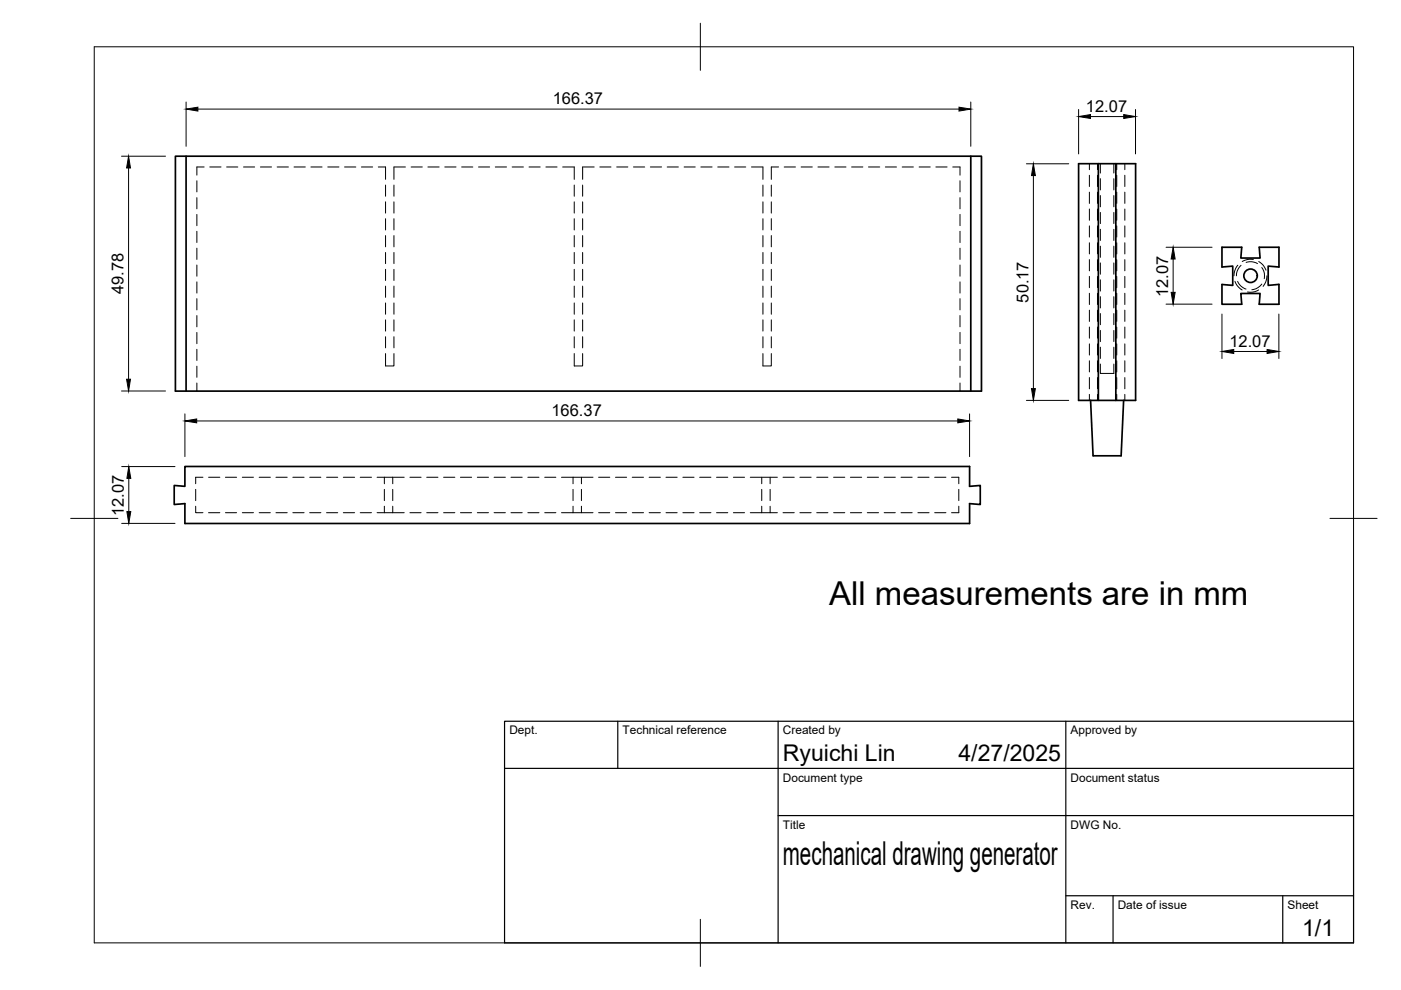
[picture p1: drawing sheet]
<svg xmlns="http://www.w3.org/2000/svg" width="297mm" height="210mm" viewBox="0 0 297 210" stroke-linecap="round" stroke-linejoin="round" font-family="sans-serif">
<!-- layer: Hidden -->
<g fill="none" stroke="#000" stroke-width=".21">
<path d="M41.7 38.3v2.4M43.3 35.4h-1.6v1.7M44.5 35.4h2.4M48 35.4h2.4M51.6 35.4h2.4M55.2 35.4h2.4M58.8 35.4h2.4M62.3 35.4h2.4M65.9 35.4h2.4M69.5 35.4h2.4M73 35.4h2.4M76.6 35.4h2.4"/>
<path d="M80.2 35.4h1.5v2.6M81.7 39.2v2.4M83.5 39.2v2.4M86 35.4h-2.5v2.6M87.2 35.4h2.3M90.7 35.4h2.4M94.3 35.4h2.4M97.9 35.4h2.3M101.5 35.4h2.3M105 35.4h2.4M108.6 35.4h2.4M112.2 35.4h2.3"/>
<path d="M115.7 35.4h2.4M119.3 35.4h2.5v2.6M121.8 39.2v2.4M123.5 39.2v2.4M126 35.4h-2.5v2.6M127.2 35.4h2.3M130.7 35.4h2.4M134.3 35.4h2.4M137.9 35.4h2.4M141.5 35.4h2.3M145 35.4h2.4M148.6 35.4h2.4"/>
<path d="M152.2 35.4h2.4M155.7 35.4h2.4M159.3 35.4h2.5v2.6M161.8 39.2v2.4M163.5 39.2v2.4M165.1 35.4h-1.6v2.6M166.3 35.4h2.4M169.8 35.4h2.4M173.4 35.4h2.4M177 35.4h2.4M180.6 35.4h2.3M184.1 35.4h2.4"/>
<path d="M187.7 35.4h2.4M191.3 35.4h2.4M194.9 35.4h2.3M198.4 35.4h2.4M202 35.4h1.5v1.7M203.5 38.3v2.4M231 34.7v1.3M231 37.2v2.4M232.7 34.7v1.3M232.7 37.2v2.4M233.3 34.7v2M233.3 37.9v2.4"/>
<path d="M236.2 34.7v2M236.2 37.9v2.4M236.8 34.7v1.3M236.8 37.2v2.4M238.5 34.7v1.3M238.5 37.2v2.4M41.7 41.9v2.4M41.7 45.5v2.4M41.7 49v2.4M41.7 52.6v2.4M41.7 56.2v2.4M41.7 59.8v2.3"/>
<path d="M81.7 42.8v2.4M81.7 46.4v2.4M81.7 49.9v2.4M81.7 53.5v2.4M81.7 57.1v2.4M83.5 42.8v2.4M83.5 46.4v2.4M83.5 49.9v2.4M83.5 53.5v2.4M83.5 57.1v2.4M121.8 42.8v2.4M121.8 46.4v2.4"/>
<path d="M121.8 49.9v2.4M121.8 53.5v2.4M121.8 57.1v2.4M123.5 42.8v2.4M123.5 46.4v2.4M123.5 49.9v2.4M123.5 53.5v2.4M123.5 57.1v2.4M161.8 42.8v2.4M161.8 46.4v2.4M161.8 49.9v2.4M161.8 53.5v2.4"/>
<path d="M161.8 57.1v2.4M163.5 42.8v2.4M163.5 46.4v2.4M163.5 49.9v2.4M163.5 53.5v2.4M163.5 57.1v2.4M203.5 41.9v2.4M203.5 45.5v2.4M203.5 49v2.4M203.5 52.6v2.4M203.5 56.2v2.4M203.5 59.8v2.3"/>
<path d="M231 40.7v2.4M231 44.3v2.4M231 47.9v2.4M231 51.5v2.3M231 55v2.4M231 58.6v2.4M232.7 40.7v2.4M232.7 44.3v2.4M232.7 47.9v2.4M232.7 51.5v2.3M232.7 55v2.4M232.7 58.6v2.4"/>
<path d="M233.3 41.5v2.4M233.3 45v2.4M233.3 48.6v2.4M233.3 52.2v2.4M233.3 55.7v2.4M233.3 59.3v2.4M236.2 41.5v2.4M236.2 45v2.4M236.2 48.6v2.4M236.2 52.2v2.4M236.2 55.7v2.4M236.2 59.3v2.4"/>
<path d="M236.8 40.7v2.4M236.8 44.3v2.4M236.8 47.9v2.4M236.8 51.5v2.3M236.8 55v2.4M236.8 58.6v2.4M238.5 40.7v2.4M238.5 44.3v2.4M238.5 47.9v2.4M238.5 51.5v2.3M238.5 55v2.4M238.5 58.6v2.4"/>
<path d="M261.8 59.6l.5 .9 1.1 1M262.4 59.7l.7 1 1.1 .6M262.4 56.2l-.6 1.2-.2 1.1M263.1 56.3l-.3 .3a2.9 2.9 0 0 0-.7 1.9M264.2 55.6h.2a2.89 2.89 0 0 1 2.2 .3M265.7 55h-.2a3.3 3.3 0 0 0-2.1 .4M266.9 55.4l.1 .1a3.3 3.3 0 0 1 1.4 1.8M267.5 56.7a2.77 2.77 0 0 1 .5 2.4M268.6 58.5v.2a3.4 3.4 0 0 1-.8 2M41.7 63.3v2.4M41.7 66.9v2.4M41.7 70.5v2.4"/>
<path d="M41.7 74.1v2.3M41.7 77.6v2.4M81.7 75v2.6h1.8v-2.6M81.7 60.7v2.3M81.7 64.2v2.4M81.7 67.8v2.4M81.7 71.4v2.4M83.5 60.7v2.3M83.5 64.2v2.4M83.5 67.8v2.4M83.5 71.4v2.4M121.8 75v2.6h1.7v-2.6"/>
<path d="M121.8 60.7v2.3M121.8 64.2v2.4M121.8 67.8v2.4M121.8 71.4v2.4M123.5 60.7v2.3M123.5 64.2v2.4M123.5 67.8v2.4M123.5 71.4v2.4M161.8 75v2.6h1.7v-2.6M161.8 60.7v2.3M161.8 64.2v2.4M161.8 67.8v2.4"/>
<path d="M161.8 71.4v2.4M163.5 60.7v2.3M163.5 64.2v2.4M163.5 67.8v2.4M163.5 71.4v2.4M203.5 63.3v2.4M203.5 66.9v2.4M203.5 70.5v2.4M203.5 74.1v2.3M203.5 77.6v2.4M231 62.2v2.4M231 65.8v2.3"/>
<path d="M231 69.3v2.4M231 72.9v2.4M231 76.5v2.4M232.7 62.2v2.4M232.7 65.8v2.3M232.7 69.3v2.4M232.7 72.9v2.4M232.7 76.5v2.4M233.3 77.2v2h2.9v-2M233.3 62.9v2.4M233.3 66.5v2.3M233.3 70.1v2.3"/>
<path d="M233.3 73.6v2.4M236.2 62.9v2.4M236.2 66.5v2.3M236.2 70.1v2.3M236.2 73.6v2.4M236.8 62.2v2.4M236.8 65.8v2.3M236.8 69.3v2.4M236.8 72.9v2.4M236.8 76.5v2.4M238.5 62.2v2.4M238.5 65.8v2.3"/>
<path d="M238.5 69.3v2.4M238.5 72.9v2.4M238.5 76.5v2.4M266.8 61.5l-.2 .2a3.3 3.3 0 0 1-2.1 .2M267.5 60.2l-.4 .5a2.87 2.87 0 0 1-1.7 .7M41.7 81.2v1.7M203.5 81.2v1.7M231 80v2.4M231 83.6v1.3M232.7 80v2.4M232.7 83.6v1.3M236.8 80v2.4"/>
<path d="M236.8 83.6v1.3M238.5 80v2.4M238.5 83.6v1.3M41.5 107.3v1.4h1.5M41.5 103.8v2.3M43 101.2h-1.5v1.4M44.2 108.7h2.4M44.2 101.2h2.4M47.8 108.7h2.4M47.8 101.2h2.4M51.4 108.7h2.3M51.4 101.2h2.3"/>
<path d="M54.9 108.7h2.4M54.9 101.2h2.4M58.5 108.7h2.4M58.5 101.2h2.4M62.1 108.7h2.4M62.1 101.2h2.4M65.7 108.7h2.3M65.7 101.2h2.3M69.2 108.7h2.4M69.2 101.2h2.4M72.8 108.7h2.4M72.8 101.2h2.4"/>
<path d="M76.4 108.7h2.4M76.4 101.2h2.4M79.9 108.7h5.8M79.9 101.2h5.8M81.5 101.2v1.4M81.5 103.8v2.3M81.5 107.3v1.4M83.3 101.2v1.4M83.3 103.8v2.3M83.3 107.3v1.4M86.9 108.7h2.4M86.9 101.2h2.4"/>
<path d="M90.5 108.7h2.4M90.5 101.2h2.4M94 108.7h2.4M94 101.2h2.4M97.6 108.7h2.4M97.6 101.2h2.4M101.2 108.7h2.4M101.2 101.2h2.4M104.8 108.7h2.3M104.8 101.2h2.3M108.3 108.7h2.4M108.3 101.2h2.4"/>
<path d="M111.9 108.7h2.4M111.9 101.2h2.4M115.5 108.7h2.4M115.5 101.2h2.4M119 108.7h6.7M119 101.2h2.5M121.5 101.2h4.2M121.5 101.2v1.4M121.5 103.8v2.3M121.5 107.3v1.4M123.3 101.2v1.4M123.3 103.8v2.3"/>
<path d="M123.3 107.3v1.4M126.9 108.7h2.4M126.9 101.2h2.4M130.5 108.7h2.4M130.5 101.2h2.4M134 108.7h2.4M134 101.2h2.4M137.6 108.7h2.4M137.6 101.2h2.4M141.2 108.7h2.4M141.2 101.2h2.4M144.8 108.7h2.4"/>
<path d="M144.8 101.2h2.4M148.3 108.7h2.4M148.3 101.2h2.4M151.9 108.7h2.4M151.9 101.2h2.4M155.5 108.7h2.4M155.5 101.2h2.4M159.1 101.2h5.7M159.1 108.7h5.7M161.5 101.2v1.4M161.5 103.8v2.3M161.5 107.3v1.4"/>
<path d="M163.3 101.2v1.4M163.3 103.8v2.3M163.3 107.3v1.4M166 108.7h2.4M166 101.2h2.4M169.6 108.7h2.4M169.6 101.2h2.4M173.2 108.7h2.3M173.2 101.2h2.3M176.7 108.7h2.4M176.7 101.2h2.4M180.3 108.7h2.4"/>
<path d="M180.3 101.2h2.4M183.9 108.7h2.4M183.9 101.2h2.4M187.5 108.7h2.3M187.5 101.2h2.3M191 108.7h2.4M191 101.2h2.4M194.6 108.7h2.4M194.6 101.2h2.4M198.2 108.7h2.4M198.2 101.2h2.4M201.7 101.2h1.6v1.4"/>
<path d="M203.3 107.3v1.4h-1.6M203.3 103.8v2.3"/>
</g>
<!-- layer: Visible -->
<g fill="none" stroke="#000" stroke-width=".36">
<path d="M37.2 33.1h170.9v49.8h-170.9zM39.5 33.1v49.8M205.8 33.1v49.8M228.7 34.7h4.2v50.2h-4.2zM232.9 34.7h3.7M236.6 34.7h4.2v50.2h-4.2zM259.1 52.4h4.2l-.2 2.3h4.1l-.2-2.3h4.2v4.2l-2.3-.2v4.1l2.3-.2v4.2h-4.2l.2-2.3h-4.1l.2 2.3h-4.2v-4.2l2.3 .2v-4.1l-2.3 .2zM39.2 98.9h166.4v4.2l2.2-.2v4.1l-2.2-.2v4.2h-166.4v-4.2l-2.3 .2v-4.1l2.3 .2zM231.2 84.9l.6 11.7h5.9l.5-11.7M232.9 84.9h3.7"/>
<circle cx="265.1" cy="58.5" r="1.43"/>
</g>
<!-- layer: BORDER -->
<path d="M20 9.9h267v190h-267zM148.5 4.9v10M15 109.9h10M282 109.9h10M148.5 194.9v10" fill="none" stroke="#000" stroke-width=".21"/>
<!-- layer: TITLEBLOCK -->
<path d="M107 152.9h180v47h-180zM131 152.9v10M165 152.9v47M226 152.9v47M107 162.9h180M165 172.9h122M226 189.9h61M236 189.9v10M272 189.9v10" fill="none" stroke="#000" stroke-width=".25"/>
<!-- layer: FD_Dimensions -->
<g fill="none" stroke="#000" stroke-width=".21">
<path d="M25.8 33.1h9.3M27.3 35.6v44.8M39.5 21.6v9.4M42 23.1h161.3M205.8 21.6v9.4M217.6 34.7h9M219.1 37.2v45.2M228.7 23.2v9.4M231.2 24.7h7.1M240.7 23.2v9.4M247.2 52.4h9.8M248.7 54.9v7.1"/>
<path d="M247.2 64.5h9.8M259.1 66.6v9.4M261.6 74.5h7M271.1 66.6v9.4M25.8 82.9h9.3M25.8 98.9h11.3M39.2 87.7v9.1M41.7 89.3h161.4M205.6 87.7v9.1M217.6 84.9h9M25.8 111h11.3M27.3 101.4v7.1"/>
</g>
<g fill="#000" stroke="#000" stroke-width=".21">
<path d="M27.3 33.1l.4 2.5h-.9zM39.5 23.1l2.5-.4v.9zM203.3 22.7l2.5 .4-2.5 .5zM219.1 34.7l.4 2.5h-.8zM228.7 24.7l2.5-.4v.8zM238.3 24.3l2.4 .4-2.4 .4zM248.7 52.4l.5 2.5h-.9zM248.3 62h.9l-.5 2.5zM259.1 74.5l2.5-.4v.8zM268.6 74.1l2.5 .4-2.5 .4zM26.8 80.4h.9l-.4 2.5zM39.2 89.3l2.5-.5v.9z"/>
<path d="M203.1 88.8l2.5 .5-2.5 .4zM218.7 82.4h.8l-.4 2.5zM27.3 98.9l.4 2.5h-.8zM26.9 108.5h.8l-.4 2.5z"/>
</g>
<g font-size="7">
<text x="175.8" y="128.3">All measurements are in mm</text>
<text x="166" y="183.4">mechanical drawing generator</text>
</g>
<g font-size="4.9">
<text x="166" y="161.4">Ryuichi Lin</text>
<text x="203.2" y="161.4">4/27/2025</text>
<text x="276.1" y="198.6">1/1</text>
</g>
<g font-size="3.5">
<text x="117.2" y="22.1">166.37</text>
<text x="230.3" y="23.7">12.07</text>
<text x="26.2" y="62.3" transform="rotate(-90 26.2 62.3)">49.78</text>
<text x="218.1" y="64.2" transform="rotate(-90 218.1 64.2)">50.17</text>
<text x="247.7" y="62.9" transform="rotate(-90 247.7 62.9)">12.07</text>
<text x="260.6" y="73.5">12.07</text>
<text x="116.9" y="88.2">166.37</text>
<text x="26.3" y="109.4" transform="rotate(-90 26.3 109.4)">12.07</text>
</g>
<g font-size="2.5">
<text x="108" y="155.7">Dept.</text>
<text x="132" y="155.7">Technical reference</text>
<text x="166" y="155.7">Created by</text>
<text x="227" y="155.7">Approved by</text>
<text x="166" y="165.7">Document type</text>
<text x="227" y="165.7">Document status</text>
<text x="166" y="175.7">Title</text>
<text x="227" y="175.7">DWG No.</text>
<text x="227" y="192.7">Rev.</text>
<text x="237" y="192.7">Date of issue</text>
<text x="273" y="192.7">Sheet</text>
</g>
</svg>
